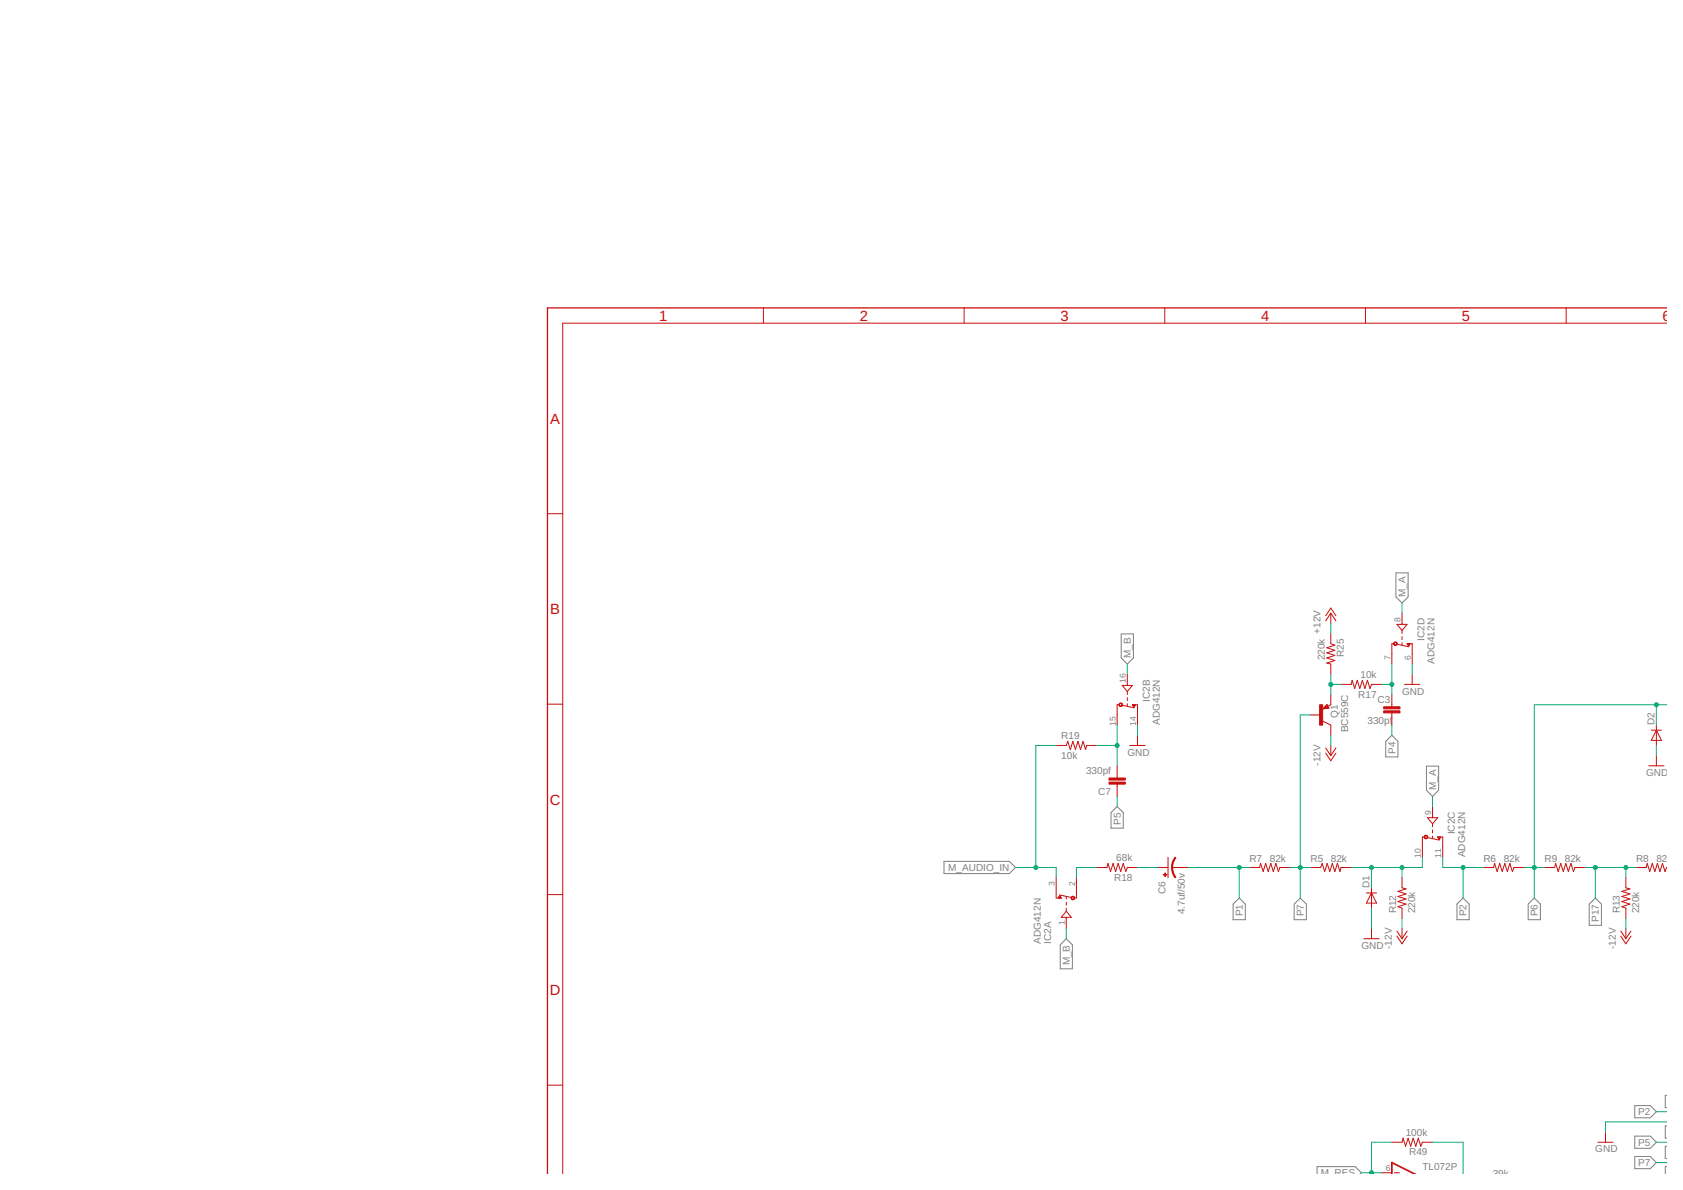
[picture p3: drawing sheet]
<svg xmlns="http://www.w3.org/2000/svg" width="420mm" height="297mm" viewBox="0 0 420 297" stroke-linecap="round" stroke-linejoin="round" font-family="sans-serif">
<g fill="none" stroke="#808080" stroke-width=".25">
<path d="M279.9 158.2h3.1v6l-1.6 1.6-1.5-1.6zM348.5 143h3v6l-1.5 1.5-1.5-1.5zM345.9 185.1l1.6-1.6 1.5 1.6v3.8h-3.1zM356.1 191.2h3.1v6.1l-1.6 1.5-1.5-1.5zM235.7 215h16.3l1.5 1.5-1.5 1.6h-16.3zM277.4 202.8l1.5-1.5 1.5 1.5v3.9h-3zM266.2 234.3l1.5 1.5v6h-3v-6zM309.4 224.2l1.5 1.5v3.9h-3.1v-3.9zM323.1 225.7l1.5-1.5 1.5 1.5v3.9h-3zM363.7 225.7l1.6-1.5 1.5 1.5v3.9h-3.1zM381.5 225.7l1.5-1.5 1.6 1.5v3.9h-3.1zM398.3 224.2l1.5 1.5v5.3h-3.1v-5.3z"/>
<path d="M408.1 276h3.9l1.5 1.5-1.5 1.5h-3.9zM416 273.4h-.3v3.1h.3M328.8 292.9v-1.7h9.5l1.6 1.5-.2 .2M408.1 283.6h3.9l1.5 1.5-1.5 1.5h-3.9zM408.1 288.7h3.9l1.5 1.5-1.5 1.5h-3.9zM416 291.2h-.3v1.7M416 281.1h-.3v3h.3M416 286.1h-.3v3.1h.3"/>
</g>
<g fill="none" stroke="#c90d0c" stroke-width=".25">
<path d="M190.6 76.9v3.8M240.7 76.9v3.8M290.8 76.9v3.8M340.9 76.9v3.8M391 76.9v3.8M416 80.7h-275.5v212.2M136.7 128.2h3.8M331 153.7l1.2-1.9 1.3 1.9M332.2 153.1l1.3 1.9M332.2 153.1l-1.2 1.9M332.2 153.1v2.5M332.2 158.1v2.6l1 .4-2 .6 2 .6-2 .7 2 .6-2 .6 2 .7-2 .6 1 .3v2.5"/>
<path d="M348.7 155.9h2.6l-1.3 1.5zM350 153.1v2.8M350 157.4v.7M350 158.9v.8M136.7 175.8h3.8M279.4 175.9h-.5v5.1M280.2 176l2.9 .7M280.2 171.1h2.5l-1.3 1.5zM281.4 168.3v2.8M281.4 172.6v.8M281.4 174.1v.8M281.4 175.7v.6"/>
<path d="M282.8 176h.6M282.9 176.1h.4M282.9 176.3h.4M283 176.4h.2M283.1 176.5h.1M283.5 175.9l-.4 .7-.4-.7h1.3v5.1M327.2 178.5h2.5M330.2 180l2 1v2.5M331.2 176.6h-.4l.4-.3 .3 .4-1 .1 .7-.8 .4 .7M331.3 175.9l.5 .9-1.6 .2zM332.2 173.4v2.5l-.7 .4M334.8 170.8h2.5l.3-1 .6 2.1 .6-2.1 .7 2.1 .6-2.1 .6 2.1 .7-2.1 .6 2.1 .4-1.1h2.5"/>
<path d="M347.5 173.4v3M347.5 177.9v3.1M348 160.7h-.5v5.1M348.7 160.8l3 .6M350 160.4v.7M350.6 170.8h3.9M351.3 160.7h.7M351.4 160.8h.6M351.5 161h.4M351.5 161.1h.3M351.6 161.2h.1M352 160.7l-.3 .6-.4-.6h1.3v5.1"/>
<path d="M352.6 168.3v2.5M263.7 186.1h2.5l.4-1 .6 2 .6-2 .7 2 .6-2 .6 2 .7-2 .6 2 .3-1h2.5M278.9 191.2v3M278.9 195.7v3.1M282.1 186.1h3.8M284 183.5v2.6M331 186.7l1.2 1.9M331 188l1.2 1.9 1.3-1.9M332.2 186.1v2.5M333.5 186.7l-1.3 1.9M411.6 191.2h3.8M412.2 182.3h2.6"/>
<path d="M413.5 182.3l1.3 2.5h-2.6zM413.5 181v5.1M413.5 188.6v2.6M263.7 219.1v5.1h1.2l-.3-.7-.4 .7M268.7 219.1v5.1h-.5M273.8 216.5h2.6l.2-1 .6 2.1 .7-2.1 .6 2.1 .6-2.1 .7 2.1 .6-2.1 .7 2.1 .3-1.1h2.6M289.1 216.5h2.5M291.6 214v5.1M292.6 216.5h4.1M311.9 216.5h2.6l.2-1 .6 2.1 .7-2.1 .6 2.1 .6-2.1 .7 2.1 .6-2.1 .7 2.1 .3-1.1h2.6M327.2 216.5h2.5l.4-1 .6 2.1 .6-2.1 .7 2.1 .6-2.1 .6 2.1 .7-2.1 .6 2.1 .3-1.1h2.5M350 219.1v2.5l1 .3-2 .6 2 .6-2 .7 2 .6-2 .6 2 .7-2 .6 1 .4v2.5"/>
<path d="M355.6 208.9h-.5v5.1M356.4 209.1l2.9 .6M356.4 204.1h2.5l-1.3 1.5zM357.6 201.3v2.8M357.6 205.6v.8M357.6 207.2v.7M357.6 208.7v.6M359 209.1h.6M359.1 209.2h.4M359.1 209.3h.3M359.2 209.4h.2M359.7 208.9l-.4 .7-.4-.7h1.3v5.1"/>
<path d="M370.3 216.5h2.6l.2-1 .7 2.1 .6-2.1 .6 2.1 .7-2.1 .6 2.1 .6-2.1 .7 2.1 .4-1.1h2.5M385.6 216.5h2.5l.3-1 .6 2.1 .6-2.1 .7 2.1 .6-2.1 .6 2.1 .7-2.1 .6 2.1 .4-1.1h2.5M405.9 219.1v2.5l1 .3-2 .6 2 .6-2 .7 2 .6-2 .6 2 .7-2 .6 1 .4v2.5M408.4 216.5h2.6l.2-1 .7 2.1 .6-2.1 .6 2.1 .7-2.1 .6 2.1 .6-2.1 .7 2.1 .3-1M136.7 223.3h3.8M264.2 224h.7M264.3 223.9h.5M264.4 223.8h.3M264.5 223.7h.1M264.5 223.6h.1M264.6 223.4l2.9 .6M266.2 223.8v.6"/>
<path d="M266.2 225.2v.7M266.2 226.7v.8M266.2 229v2.8M266.2 227.5l1.3 1.5h-2.6zM340.5 234.3h3.8M341.1 222.9h2.6M342.4 222.9l1.3 2.5h-2.6zM342.4 221.6v5.1M342.4 231.8v2.5M348.7 232.4l1.3 1.9M348.7 233.7l1.3 1.9 1.3-1.9M350 231.8v2.5"/>
<path d="M351.3 232.4l-1.3 1.9M404.6 232.4l1.3 1.9M404.6 233.7l1.3 1.9 1.3-1.9M405.9 231.8v2.5M407.2 232.4l-1.3 1.9M136.7 270.9h3.8M344.9 292.7h2.6M347.5 285.1h2.5l.3-1 .6 2 .6-2 .7 2 .6-2 .6 2 .7-2 .6 2 .4-1h2.5M348.1 292.7h1.3M398.9 285.1h3.8M400.8 282.6v2.5"/>
</g>
<g fill="#c90d0c" stroke="#c90d0c" stroke-width=".25">
<path d="M329.4 175.9h.8v5.1h-.8z"/>
<path d="M345.4 177.4h4.1v.5h-4.1z"/>
<path d="M345.4 176.4h4.1v.5h-4.1z"/>
<path d="M290.8 217.9h.1v.9h-.1z"/>
<path d="M290.4 218.3h.9v.1h-.9z"/>
<path d="M276.9 194.2h4v.5h-4z"/>
<path d="M276.9 195.2h4v.5h-4z"/>
</g>
<g fill="#c90d0c" stroke="#c90d0c" stroke-width=".25">
<path d="M293.3 214l.3 .1-.7 1.4-.2 1h-.2l.2-1.3z" fill-rule="evenodd"/>
<path d="M292.5 216.5h.2l.3 1.5 .6 .9-.3 .2-.6-1.2z" fill-rule="evenodd"/>
<path d="M267.6 223.8a.46 .46 0 0 1 .7 .2 .46 .46 0 0 1-.4 .6 .46 .46 0 0 1-.5-.4h.1a.3 .3 0 0 1 .4-.3 .3 .3 0 0 1 .2 .4 .3 .3 0 0 1-.5 0l-.2-.1z" fill-rule="evenodd"/>
<path d="M279.5 175.6a.46 .46 0 0 1 .7 .1 .46 .46 0 0 1-.3 .7 .46 .46 0 0 1-.6-.5h.2a.31 .31 0 0 1 .4-.3 .31 .31 0 0 1 .1 .6 .31 .31 0 0 1-.5-.2l-.2-.1z" fill-rule="evenodd"/>
<path d="M355.7 208.6a.46 .46 0 0 1 .7 .1 .46 .46 0 0 1-.3 .7 .46 .46 0 0 1-.6-.5h.2a.31 .31 0 0 1 .4-.2 .31 .31 0 0 1 .1 .5 .31 .31 0 0 1-.5-.1l-.2-.2z" fill-rule="evenodd"/>
<path d="M348.1 160.3a.46 .46 0 0 1 .7 .2 .46 .46 0 0 1-.3 .6 .46 .46 0 0 1-.6-.4h.2a.3 .3 0 0 1 .4-.3 .3 .3 0 0 1 .1 .5 .3 .3 0 0 1-.5-.1l-.2-.1z" fill-rule="evenodd"/>
</g>
<path d="M416 76.9h-279.3v216" fill="none" stroke="#c90d0c" stroke-width=".32"/>
<path d="M347.5 292.9v-2.7l5.4 2.7" fill="none" stroke="#c90d0c" stroke-width=".42"/>
<g fill="none" stroke="#0dab76" stroke-width=".25">
<path d="M332.2 155.6v2.5M350 150.5v2.6M281.4 165.8v2.5M327.2 178.5h-2.6v45.7M332.2 168.3v5.1M332.2 170.8h2.6M344.9 170.8h2.6M347.5 165.8v7.6M352.6 165.8v2.5M413.5 175.9v5.1M416 175.9h-33v48.3M263.7 186.1h-5.1v30.4"/>
<path d="M273.8 186.1h5.1M278.9 181v10.2M278.9 198.8v2.5M284 181v2.5M332.2 183.5v2.6M347.5 181v2.5M357.6 198.8v2.5M413.5 186.1v2.5M253.5 216.5h10.2v2.6M273.8 216.5h-5.1v2.6M284 216.5h5.1M296.7 216.5h15.2"/>
<path d="M309.4 216.5v7.7M322.1 216.5h5.1M342.4 216.5v5.1M350 216.5v2.6M355.1 214v2.5h-17.8M360.2 214v2.5h10.1M365.3 216.5v7.7M380.5 216.5h5.1M395.7 216.5h12.7M398.3 216.5v7.7M405.9 216.5v2.6M266.2 231.8v2.5"/>
<path d="M342.4 226.7v5.1M350 229.2v2.6M405.9 229.2v2.6M413.5 277.5h2.5M339.9 292.7h5M347.5 285.1h-5.1v7.6M357.6 285.1h7.7v7.8M413.5 285.1h2.5M413.5 290.2h2.5M416 280h-15.2v2.6"/>
</g>
<g fill="#0dab76" stroke="#0dab76" stroke-width=".25">
<path d="M342.1 292.3a.48 .48 0 0 1 .6 0 .48 .48 0 0 1 .1 .6h-.8z" fill-rule="evenodd"/>
<circle cx="258.6" cy="216.5" r=".51"/>
<circle cx="405.9" cy="216.5" r=".51"/>
<circle cx="398.3" cy="216.5" r=".51"/>
<circle cx="309.4" cy="216.5" r=".51"/>
<circle cx="278.9" cy="186.1" r=".51"/>
<circle cx="324.6" cy="216.5" r=".51"/>
<circle cx="342.4" cy="216.5" r=".51"/>
<circle cx="350" cy="216.5" r=".51"/>
<circle cx="365.3" cy="216.5" r=".51"/>
<circle cx="383" cy="216.5" r=".51"/>
<circle cx="413.5" cy="175.9" r=".51"/>
<circle cx="332.2" cy="170.8" r=".51"/>
<circle cx="347.5" cy="170.8" r=".51"/>
</g>
<g font-size="3.7" fill="#c90d0c">
<text x="164.5" y="80.1">1</text>
<text x="214.6" y="80.1">2</text>
<text x="264.7" y="80.1">3</text>
<text x="314.8" y="80.1">4</text>
<text x="364.9" y="80.1">5</text>
<text x="415" y="80.1">6</text>
<text x="137.4" y="105.7">A</text>
<text x="137.4" y="153.3">B</text>
<text x="137.2" y="200.8">C</text>
<text x="137.2" y="248.4">D</text>
</g>
<g font-size="2.5" fill="#808080">
<text x="350.9" y="149" transform="rotate(-90 350.9 149)">M_A</text>
<text x="329.7" y="158.1" transform="rotate(-90 329.7 158.1)">+12V</text>
<text x="355.6" y="160" transform="rotate(-90 355.6 160)">IC2D</text>
<text x="282.3" y="164.2" transform="rotate(-90 282.3 164.2)">M_B</text>
<text x="330.7" y="164.8" transform="rotate(-90 330.7 164.8)">220k</text>
<text x="335.5" y="164" transform="rotate(-90 335.5 164)">R25</text>
<text x="358.1" y="165.7" transform="rotate(-90 358.1 165.7)">ADG412N</text>
<text x="339.6" y="169.3">10k</text>
<text x="350" y="173.4">GND</text>
<text x="287" y="175.1" transform="rotate(-90 287 175.1)">IC2B</text>
<text x="334" y="179.2" transform="rotate(-90 334 179.2)">Q1</text>
<text x="339.1" y="174.1">R17</text>
<text x="343.9" y="175.5">C3</text>
<text x="264.9" y="184.6">R19</text>
<text x="289.6" y="180.9" transform="rotate(-90 289.6 180.9)">ADG412N</text>
<text x="336.6" y="182.8" transform="rotate(-90 336.6 182.8)">BC559C</text>
<text x="341.4" y="180.6">330pf</text>
<text x="413" y="181" transform="rotate(-90 413 181)">D2</text>
<text x="264.9" y="189.4">10k</text>
<text x="281.4" y="188.6">GND</text>
<text x="329.7" y="191.1" transform="rotate(-90 329.7 191.1)">-12V</text>
<text x="348.4" y="188.1" transform="rotate(-90 348.4 188.1)">P4</text>
<text x="271.1" y="193.3">330pf</text>
<text x="358.5" y="197.2" transform="rotate(-90 358.5 197.2)">M_A</text>
<text x="411" y="193.7">GND</text>
<text x="274.2" y="198.4">C7</text>
<text x="279.8" y="205.9" transform="rotate(-90 279.8 205.9)">P5</text>
<text x="363.2" y="208.3" transform="rotate(-90 363.2 208.3)">IC2C</text>
<text x="278.7" y="215">68k</text>
<text x="311.9" y="215.3">R7</text>
<text x="317" y="215.3">82k</text>
<text x="327.2" y="215.3">R5</text>
<text x="332.2" y="215.3">82k</text>
<text x="365.8" y="214" transform="rotate(-90 365.8 214)">ADG412N</text>
<text x="370.3" y="215.3">R6</text>
<text x="375.4" y="215.3">82k</text>
<text x="385.6" y="215.3">R9</text>
<text x="390.7" y="215.3">82k</text>
<text x="408.4" y="215.3">R8</text>
<text x="413.5" y="215.3">820k</text>
<text x="236.7" y="217.4">M_AUDIO_IN</text>
<text x="278.1" y="219.8">R18</text>
<text x="341.9" y="221.6" transform="rotate(-90 341.9 221.6)">D1</text>
<text x="291" y="223.1" transform="rotate(-90 291 223.1)">C6</text>
<text x="348.5" y="228" transform="rotate(-90 348.5 228)">R12</text>
<text x="353.3" y="228" transform="rotate(-90 353.3 228)">220k</text>
<text x="404.4" y="228" transform="rotate(-90 404.4 228)">R13</text>
<text x="409.2" y="228" transform="rotate(-90 409.2 228)">220k</text>
<text x="295.8" y="228.2" transform="rotate(-90 295.8 228.2)">4.7uf/50v</text>
<text x="310.3" y="228.7" transform="rotate(-90 310.3 228.7)">P1</text>
<text x="325.5" y="228.7" transform="rotate(-90 325.5 228.7)">P7</text>
<text x="366.1" y="228.7" transform="rotate(-90 366.1 228.7)">P2</text>
<text x="383.9" y="228.7" transform="rotate(-90 383.9 228.7)">P6</text>
<text x="399.2" y="230.1" transform="rotate(-90 399.2 230.1)">P17</text>
<text x="259.9" y="235.6" transform="rotate(-90 259.9 235.6)">ADG412N</text>
<text x="262.4" y="235.6" transform="rotate(-90 262.4 235.6)">IC2A</text>
<text x="339.9" y="236.9">GND</text>
<text x="347.5" y="236.9" transform="rotate(-90 347.5 236.9)">-12V</text>
<text x="403.4" y="236.9" transform="rotate(-90 403.4 236.9)">-12V</text>
<text x="267.1" y="241" transform="rotate(-90 267.1 241)">M_B</text>
<text x="408.9" y="278.4">P2</text>
<text x="350.9" y="283.6">100k</text>
<text x="398.3" y="287.7">GND</text>
<text x="408.9" y="286">P5</text>
<text x="329.7" y="293.6">M_RES</text>
<text x="351.8" y="288.4">R49</text>
<text x="355.1" y="292">TL072P</text>
<text x="372.7" y="293.8">39k</text>
<text x="408.9" y="291.1">P7</text>
</g>
<g font-size="2.1" fill="#808080">
<text x="349.7" y="155.2" transform="rotate(-90 349.7 155.2)">8</text>
<text x="347.1" y="164.8" transform="rotate(-90 347.1 164.8)">7</text>
<text x="352.2" y="164.8" transform="rotate(-90 352.2 164.8)">6</text>
<text x="281.1" y="170.5" transform="rotate(-90 281.1 170.5)">16</text>
<text x="278.5" y="181.2" transform="rotate(-90 278.5 181.2)">15</text>
<text x="283.6" y="181.2" transform="rotate(-90 283.6 181.2)">14</text>
<text x="357.3" y="203.5" transform="rotate(-90 357.3 203.5)">9</text>
<text x="354.7" y="214.2" transform="rotate(-90 354.7 214.2)">10</text>
<text x="359.8" y="214" transform="rotate(-90 359.8 214)">11</text>
<text x="263.3" y="221.3" transform="rotate(-90 263.3 221.3)">3</text>
<text x="268.4" y="221.3" transform="rotate(-90 268.4 221.3)">2</text>
<text x="265.8" y="230.8" transform="rotate(-90 265.8 230.8)">1</text>
<text x="345.9" y="292.4">6</text>
</g>
</svg>
